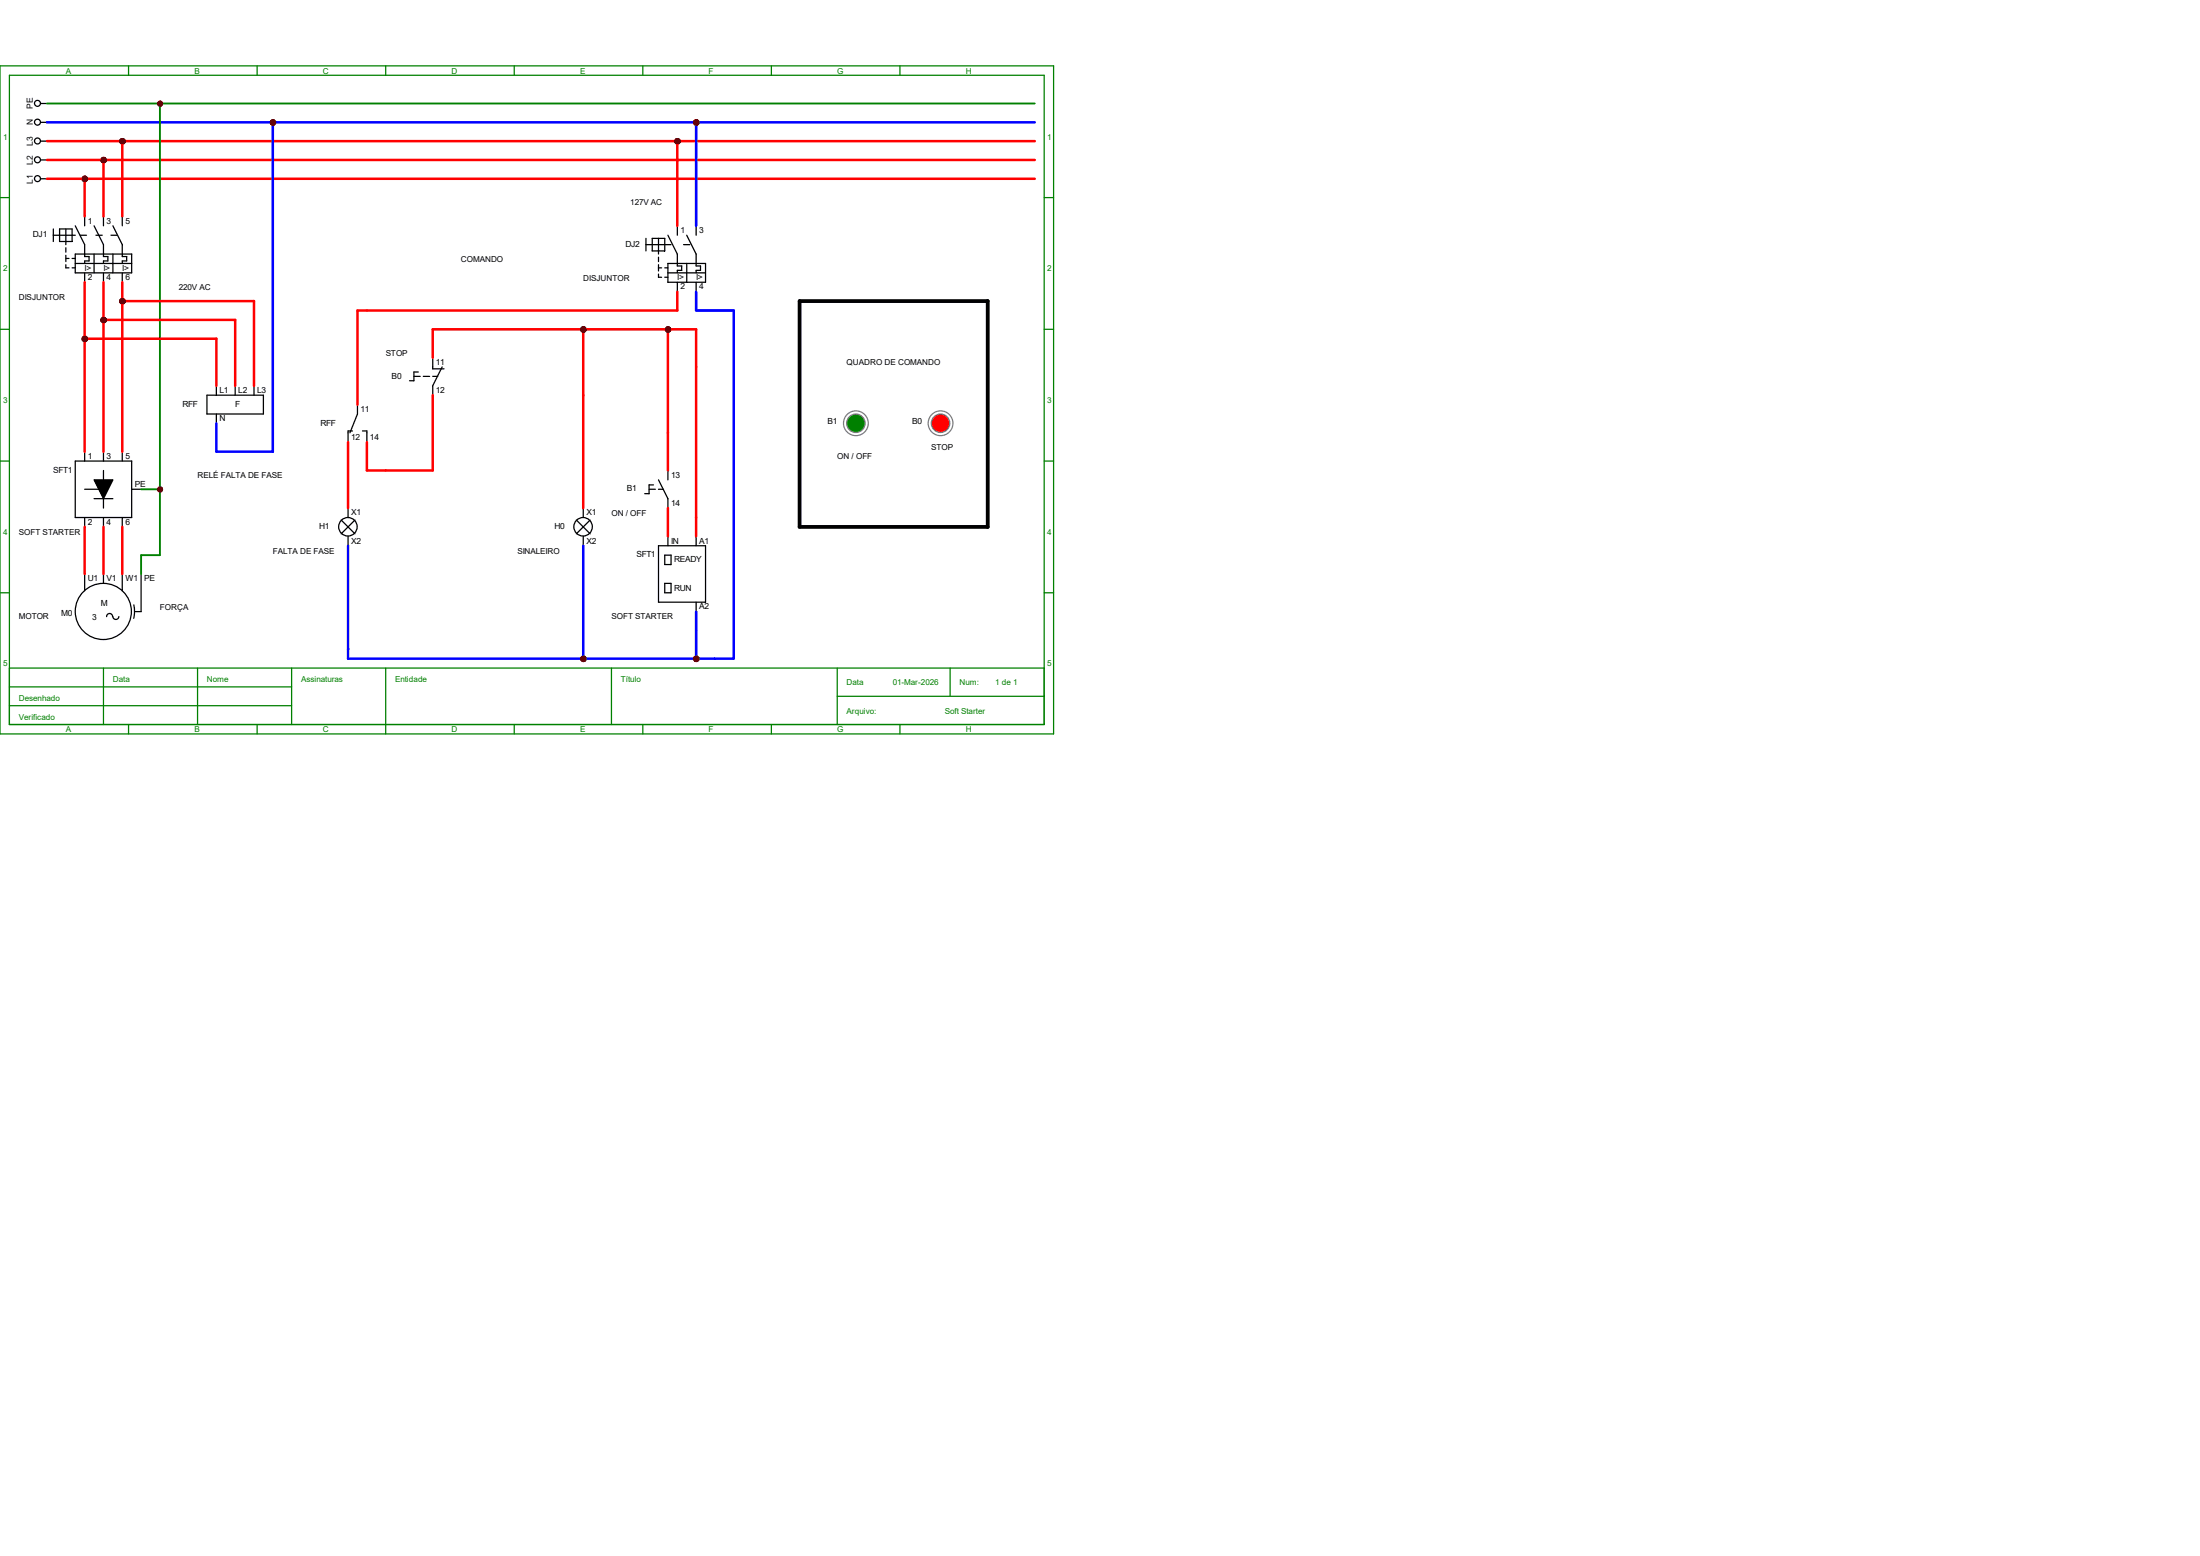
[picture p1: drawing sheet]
<svg xmlns="http://www.w3.org/2000/svg" width="297mm" height="210mm" viewBox="0 0 297 210" stroke-linecap="round" stroke-linejoin="round" font-family="sans-serif">
<g fill="none" stroke="#008000" stroke-width=".17">
<path d="M0 8.9h142.2v90.2h-142.2zM1.3 10.2h139.7v87.6h-139.7zM17.4 8.9v1.3M34.7 8.9v1.3M52.1 8.9v1.3M69.4 8.9v1.3M86.8 8.9v1.3M104.1 8.9v1.3M121.5 8.9v1.3M0 26.7h1.3M141 26.7h1.2M0 44.4h1.3"/>
<path d="M141 44.4h1.2M0 62.2h1.3M141 62.2h1.2M0 80h1.3M1.3 90.2h139.7M1.3 92.7h38.1M1.3 95.2h38.1M14 90.2v7.6M17.4 97.8v1.3M26.7 90.2v7.6M34.7 97.8v1.3M39.4 90.2v7.6"/>
<path d="M52.1 90.2v8.9M69.4 97.8v1.3M82.5 90.2v7.6M86.8 97.8v1.3M104.1 97.8v1.3M113 94h28M113 90.2v7.6M121.5 97.8v1.3M128.3 90.2v3.8M141 80h1.2"/>
</g>
<g fill="none" stroke="#000" stroke-width=".17">
<path d="M5.5 19h.8M5.5 16.5h.8M5.5 14h.8M5.5 24.1h.8M5.5 21.6h.8M7.2 30.9v1.7M7.2 31.7h3M8 30.9h1.7v1.7h-1.7zM8.9 30.9v2.1M8.9 33.4v.6M8.9 34.5v.8M8.9 35.7v.5h.4"/>
<path d="M8.9 34.9h.4M9.7 34.9h.5M9.7 36.2h.5M10.2 30.5l1.2 2.5v1.6h.6v.6h-.6v.4M10.2 34.3h7.6v2.5h-7.6zM10.2 35.6h7.6M10.8 31.7h.9M11.4 29.2v1.3M11.4 36.8v1.3M12.7 30.5l1.3 2.5v1.6h.6v.6h-.6v.4M12.7 34.3v2.5M13 31.7h.8"/>
<path d="M14 29.2v1.3M14 36.8v1.3M15 31.7h.8M15.2 30.5l1.3 2.5v1.6h.6v.6h-.6v.4M15.2 34.3v2.5M16.5 29.2v1.3M16.5 36.8v1.3M10.2 62.2h7.6v7.6h-7.6zM11.4 61v1.2M11.4 69.8v1.3M11.4 66h2.6M12.7 67.3h2.5"/>
<path d="M14 61v1.2M14 63.5v5.1M14 69.8v1.3M16.5 61v1.2M16.5 69.8v1.3M17.8 66h1.2M88.9 73.7h6.3v7.6h-6.3zM89.7 74.9h.9v1.3h-.9zM89.7 78.7h.9v1.3h-.9zM90.2 72.4v1.3M94 72.4v1.3M94 81.3v1.2"/>
<circle cx="5.1" cy="19" r=".4"/>
<circle cx="5.1" cy="16.5" r=".4"/>
<circle cx="5.1" cy="13.9" r=".4"/>
<circle cx="5.1" cy="24.1" r=".4"/>
<circle cx="5.1" cy="21.6" r=".4"/>
</g>
<path d="M12.7 64.8h2.5l-1.2 2.5z" fill="#000" stroke="#000" stroke-width=".17"/>
<g fill="#f00" stroke="#800000" stroke-width=".17">
<circle cx="11.5" cy="24.2" r=".28"/>
<circle cx="14" cy="21.6" r=".28"/>
</g>
<g fill="none" stroke="#000" stroke-width=".17">
<path d="M87.2 32.2v1.7M87.2 33h3.4M88.1 32.2h1.6v1.7h-1.6zM88.9 32.2v2.1M88.9 34.7v.6M88.9 35.7v.9M88.9 37v.4h.4M88.9 36.2h.4M89.7 36.2h.5M89.7 37.4h.5M90.2 31.7l1.2 2.6v1.6h.6v.6h-.6v.3M90.2 35.6h5v2.5h-5z"/>
<path d="M90.2 36.8h5M91.4 30.5v1.2M91.4 38.1v1.3M92.3 33h.8M92.7 31.7l1.3 2.6v1.6h.6v.6h-.6v.3M92.7 35.6v2.5M94 30.5v1.2M94 38.1v1.3M11.4 77.5v2.3M14 77.5v1.2M16.5 77.5v2.3M19 77.5v5h-.8"/>
<path d="M87.6 66h.9M88.2 65.4h-.6v1.2h-.6M88.9 64.8l1.3 2.5v1.3M88.9 66h.7M90.2 63.5v1.3M15.2 83.2a.4 .4 0 0 0-.4-.4 .4 .4 0 0 0-.4 .4M16 83.2a.4 .4 0 0 1-.4 .4 .4 .4 0 0 1-.4-.4M18.1 81.6l.1 .9-.1 1"/>
<circle cx="13.9" cy="82.5" r="3.8"/>
</g>
<circle cx="16.5" cy="19.1" r=".28" fill="#f00" stroke="#800000" stroke-width=".17"/>
<g fill="none" stroke="#000" stroke-width=".17">
<path d="M27.9 53.3h7.7v2.6h-7.7zM29.2 52.1v1.2M29.2 55.9v1.2M31.7 52.1v1.2M34.3 52.1v1.2M47.6 58.2h-.6v1.5M48.3 54.6v1.3l-1.1 2.5M48.9 58.2h.6v1.5M46.1 70.2l1.8 1.9M47 68.6v1.2M47 72.4v1.3M47.9 70.2l-1.8 1.9"/>
<circle cx="47" cy="71.1" r="1.25"/>
</g>
<g fill="#f00" stroke="#800000" stroke-width=".17">
<circle cx="21.6" cy="14" r=".28"/>
<circle cx="21.6" cy="66.1" r=".28"/>
<circle cx="11.5" cy="45.7" r=".28"/>
<circle cx="14" cy="43.2" r=".28"/>
<circle cx="16.5" cy="40.7" r=".28"/>
<circle cx="36.9" cy="16.5" r=".28"/>
<circle cx="94" cy="88.9" r=".28"/>
</g>
<g fill="none" stroke="#000" stroke-width=".17">
<path d="M77.8 70.2l1.9 1.9M78.7 68.6v1.2M78.7 72.4v1.3M79.7 70.2l-1.9 1.9"/>
<circle cx="78.7" cy="71.1" r="1.25"/>
</g>
<g fill="#f00" stroke="#800000" stroke-width=".17">
<circle cx="78.8" cy="88.9" r=".28"/>
<circle cx="91.5" cy="19.1" r=".28"/>
<circle cx="94" cy="16.5" r=".28"/>
</g>
<path d="M55.9 50.8h.8M56.5 50.2h-.6v1.2h-.6M57.1 50.8h.9M58.4 48.3v1.5h1.5M58.4 50.8h.7M59.7 49.5l-1.3 2.6v1.2" fill="none" stroke="#000" stroke-width=".17"/>
<g fill="#f00" stroke="#800000" stroke-width=".17">
<circle cx="78.8" cy="44.5" r=".28"/>
<circle cx="90.2" cy="44.5" r=".28"/>
</g>
<circle cx="115.5" cy="57.1" r="1.67" fill="none" stroke="#808080" stroke-width=".17"/>
<circle cx="115.5" cy="57.1" r="1.25" fill="#008000" stroke="#808080" stroke-width=".17"/>
<circle cx="127" cy="57.1" r="1.67" fill="none" stroke="#808080" stroke-width=".17"/>
<circle cx="127" cy="57.1" r="1.25" fill="#f00" stroke="#808080" stroke-width=".17"/>
<path d="M107.9 40.6h25.4v30.5h-25.4z" fill="none" stroke="#000" stroke-width=".51"/>
<g fill="#f00" stroke="#800000" stroke-width=".34">
<circle cx="11.5" cy="24.2" r=".28"/>
<circle cx="14" cy="21.6" r=".28"/>
<circle cx="16.5" cy="19.1" r=".28"/>
<circle cx="11.5" cy="45.7" r=".28"/>
<circle cx="14" cy="43.2" r=".28"/>
<circle cx="16.5" cy="40.7" r=".28"/>
<circle cx="36.9" cy="16.5" r=".28"/>
<circle cx="94" cy="88.9" r=".28"/>
<circle cx="78.8" cy="88.9" r=".28"/>
<circle cx="91.5" cy="19.1" r=".28"/>
<circle cx="94" cy="16.5" r=".28"/>
<circle cx="78.8" cy="44.5" r=".28"/>
<circle cx="90.2" cy="44.5" r=".28"/>
</g>
<g fill="#f00" stroke="#800000" stroke-width=".25">
<circle cx="21.6" cy="14" r=".28"/>
<circle cx="21.6" cy="66.1" r=".28"/>
</g>
<g fill="none" stroke="#f00" stroke-width=".34">
<path d="M6.3 19h133.4M16.5 19v10.2M91.4 19v11.5M6.3 24.1h133.4M6.3 21.6h133.4M11.4 24.1v5.1M11.4 38.1v22.9M14 21.6v7.6M14 38.1v22.9M16.5 38.1v22.9M91.4 39.4v2.5h-43.1v12.7M11.4 45.7h17.8v6.4"/>
<path d="M14 43.2h17.7v8.9M16.5 40.6h17.8v11.5M47 59.7v8.9M58.4 53.3v10.2h-8.9v-3.8M58.4 48.3v-3.9h35.6v28M78.7 44.4v24.2M90.2 44.4v19.1M11.4 71.1v6.4M14 71.1v6.4M16.5 71.1v6.4M90.2 68.6v3.8"/>
</g>
<path d="M6.3 16.5h133.4M36.8 16.5v44.5h-7.6v-3.9M94 16.5v14M94 39.4v2.5h5.1v47h-52.1v-15.2M78.7 73.7v15.2M94 82.5v6.4" fill="none" stroke="#00f" stroke-width=".34"/>
<g fill="#800000" stroke="#800000" stroke-width=".34">
<circle cx="11.5" cy="24.2" r=".28"/>
<circle cx="14" cy="21.6" r=".28"/>
<circle cx="16.5" cy="19.1" r=".28"/>
<circle cx="11.5" cy="45.7" r=".28"/>
<circle cx="14" cy="43.2" r=".28"/>
<circle cx="16.5" cy="40.7" r=".28"/>
<circle cx="36.9" cy="16.5" r=".28"/>
<circle cx="94" cy="88.9" r=".28"/>
<circle cx="78.8" cy="88.9" r=".28"/>
<circle cx="91.5" cy="19.1" r=".28"/>
<circle cx="94" cy="16.5" r=".28"/>
<circle cx="78.8" cy="44.5" r=".28"/>
<circle cx="90.2" cy="44.5" r=".28"/>
</g>
<path d="M6.3 14h133.4M21.6 14v60.9h-2.6v2.6M19 66h2.6" fill="none" stroke="#008000" stroke-width=".25"/>
<g fill="#800000" stroke="#800000" stroke-width=".25">
<circle cx="21.6" cy="14" r=".28"/>
<circle cx="21.6" cy="66.1" r=".28"/>
</g>
<g font-size="1.1" fill="#008000">
<text x="8.9" y="9.9">A</text>
<text x="26.2" y="9.9">B</text>
<text x="43.6" y="9.9">C</text>
<text x="61" y="9.9">D</text>
<text x="78.3" y="9.9">E</text>
<text x="95.7" y="9.9">F</text>
<text x="113" y="9.9">G</text>
<text x="130.4" y="9.9">H</text>
<text x=".4" y="18.8">1</text>
<text x="141.4" y="18.8">1</text>
<text x=".4" y="36.6">2</text>
<text x="141.4" y="36.6">2</text>
<text x=".4" y="54.4">3</text>
<text x="141.4" y="54.4">3</text>
<text x=".4" y="72.2">4</text>
<text x="141.4" y="72.2">4</text>
<text x=".4" y="90">5</text>
<text x="141.4" y="90">5</text>
<text x="2.5" y="94.6">Desenhado</text>
<text x="15.2" y="92.1">Data</text>
<text x="27.9" y="92.1">Nome</text>
<text x="40.6" y="92.1">Assinaturas</text>
<text x="53.3" y="92.1">Entidade</text>
<text x="83.8" y="92.1">Título</text>
<text x="114.3" y="92.5">Data</text>
<text x="120.5" y="92.5">01-Mar-2026</text>
<text x="129.5" y="92.5">Num:</text>
<text x="134.4" y="92.5">1 de 1</text>
<text x="2.5" y="97.2">Verificado</text>
<text x="8.9" y="98.8">A</text>
<text x="26.2" y="98.8">B</text>
<text x="43.6" y="98.8">C</text>
<text x="61" y="98.8">D</text>
<text x="78.3" y="98.8">E</text>
<text x="95.7" y="98.8">F</text>
<text x="113" y="98.8">G</text>
<text x="114.3" y="96.3">Arquivo:</text>
<text x="127.5" y="96.3">Soft Starter</text>
<text x="130.4" y="98.8">H</text>
</g>
<g font-size="1.1">
<text x="4.4" y="16.8" transform="rotate(-90 4.4 16.8)">N</text>
<text x="4.4" y="14.6" transform="rotate(-90 4.4 14.6)">PE</text>
<text x="4.4" y="22.3" transform="rotate(-90 4.4 22.3)">L2</text>
<text x="4.4" y="19.7" transform="rotate(-90 4.4 19.7)">L3</text>
<text x="4.4" y="24.8" transform="rotate(-90 4.4 24.8)">L1</text>
<text x="85.1" y="27.7">127V AC</text>
<text x="4.4" y="32">DJ1</text>
<text x="11.9" y="30.2">1</text>
<text x="14.4" y="30.2">3</text>
<text x="16.9" y="30.2">5</text>
<text x="62.2" y="35.3">COMANDO</text>
<text x="84.5" y="33.3">DJ2</text>
<text x="91.9" y="31.5">1</text>
<text x="94.4" y="31.5">3</text>
<text x="2.5" y="40.4">DISJUNTOR</text>
<text x="11.4" y="36.5">I&gt;</text>
<text x="11.9" y="37.8">2</text>
<text x="14" y="36.5">I&gt;</text>
<text x="14.4" y="37.8">4</text>
<text x="16.5" y="36.5">I&gt;</text>
<text x="16.9" y="37.8">6</text>
<text x="24.1" y="39.2">220V AC</text>
<text x="78.7" y="37.9">DISJUNTOR</text>
<text x="91.4" y="37.8">I&gt;</text>
<text x="91.9" y="39.1">2</text>
<text x="94" y="37.8">I&gt;</text>
<text x="94.4" y="39.1">4</text>
<text x="29.6" y="53">L1</text>
<text x="32.2" y="53">L2</text>
<text x="34.7" y="53">L3</text>
<text x="52.1" y="48">STOP</text>
<text x="52.9" y="51.1">B0</text>
<text x="58.8" y="49.2">11</text>
<text x="58.8" y="53">12</text>
<text x="114.3" y="49.3">QUADRO DE COMANDO</text>
<text x="24.6" y="54.9">RFF</text>
<text x="29.6" y="56.9">N</text>
<text x="31.7" y="54.9">F</text>
<text x="43.3" y="57.4">RFF</text>
<text x="47.4" y="59.4">12</text>
<text x="48.7" y="55.6">11</text>
<text x="49.9" y="59.4">14</text>
<text x="111.7" y="57.3">B1</text>
<text x="123.1" y="57.3">B0</text>
<text x="7.2" y="63.8">SFT1</text>
<text x="11.9" y="61.9">1</text>
<text x="14.4" y="61.9">3</text>
<text x="16.9" y="61.9">5</text>
<text x="18.2" y="65.7">PE</text>
<text x="26.7" y="64.6">RELÉ FALTA DE FASE</text>
<text x="90.6" y="64.5">13</text>
<text x="113" y="62">ON / OFF</text>
<text x="125.7" y="60.7">STOP</text>
<text x="11.9" y="70.8">2</text>
<text x="14.4" y="70.8">4</text>
<text x="16.9" y="70.8">6</text>
<text x="43.1" y="71.4">H1</text>
<text x="47.4" y="69.6">X1</text>
<text x="74.8" y="71.4">H0</text>
<text x="79.2" y="69.6">X1</text>
<text x="82.5" y="69.6">ON / OFF</text>
<text x="84.6" y="66.3">B1</text>
<text x="90.6" y="68.3">14</text>
<text x="2.5" y="72.2">SOFT STARTER</text>
<text x="36.8" y="74.7">FALTA DE FASE</text>
<text x="47.4" y="73.4">X2</text>
<text x="69.8" y="74.7">SINALEIRO</text>
<text x="79.2" y="73.4">X2</text>
<text x="85.9" y="75.2">SFT1</text>
<text x="90.6" y="73.4">IN</text>
<text x="91" y="75.9">READY</text>
<text x="94.4" y="73.4">A1</text>
<text x="2.5" y="83.6">MOTOR</text>
<text x="8.3" y="83.1">M0</text>
<text x="11.9" y="78.4">U1</text>
<text x="12.4" y="83.7">3</text>
<text x="13.6" y="81.8">M</text>
<text x="14.4" y="78.4">V1</text>
<text x="16.9" y="78.4">W1</text>
<text x="19.5" y="78.4">PE</text>
<text x="21.6" y="82.3">FORÇA</text>
<text x="82.5" y="83.6">SOFT STARTER</text>
<text x="91" y="79.7">RUN</text>
<text x="94.4" y="82.3">A2</text>
</g>
</svg>
